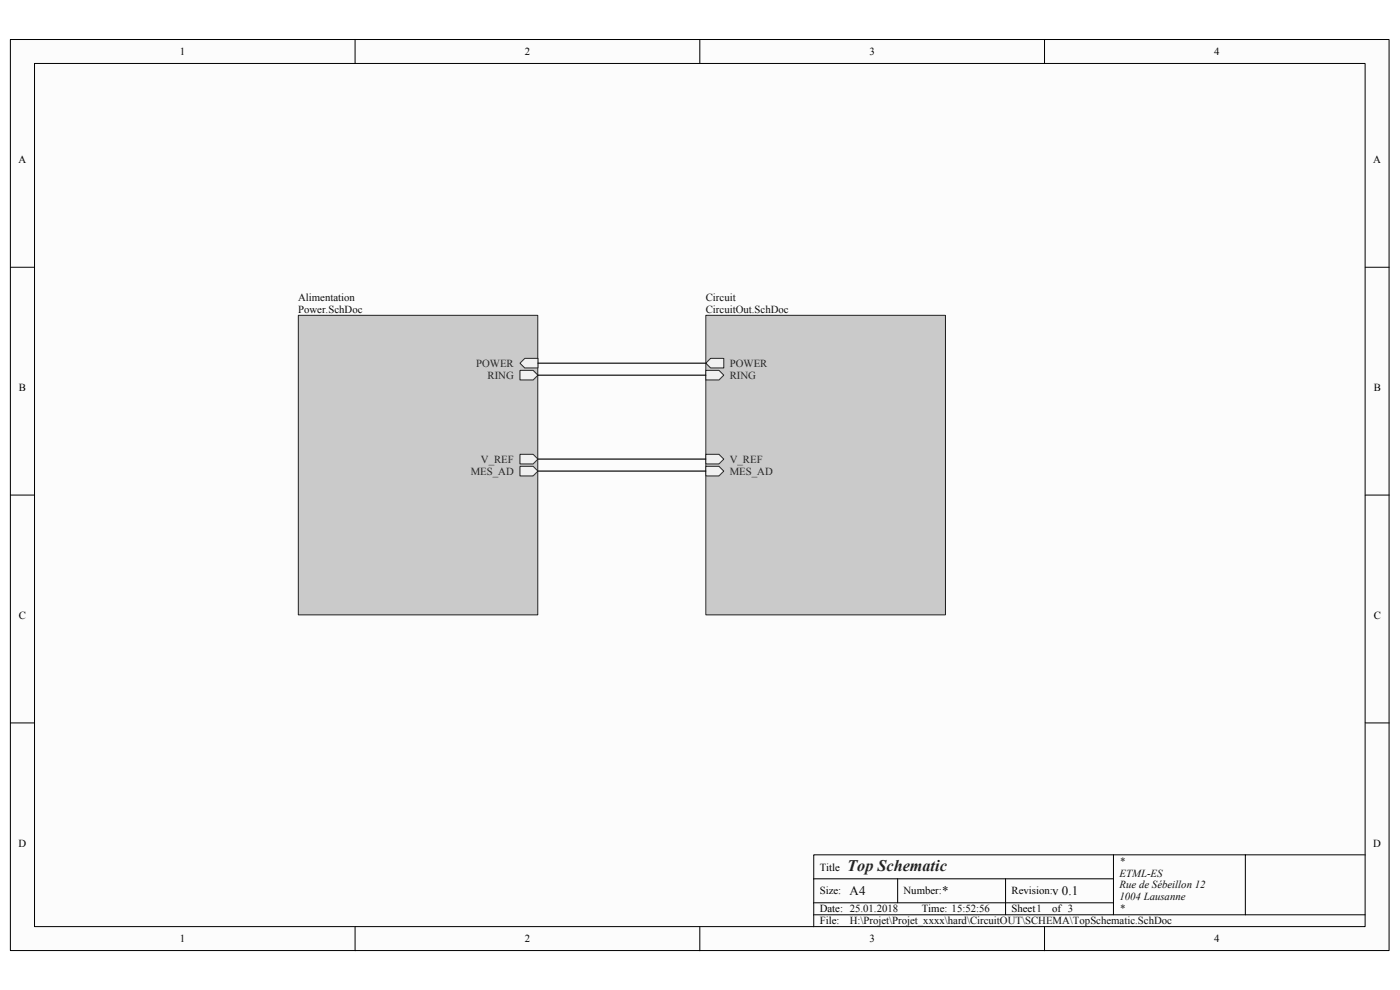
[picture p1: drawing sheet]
<svg xmlns="http://www.w3.org/2000/svg" width="297mm" height="210mm" viewBox="0 0 297 210" stroke-linecap="round" stroke-linejoin="round" font-family="sans-serif">
<path d="M2.2 8.4h292.5v193.2h-292.5z" fill="#fcfcfc"/>
<path d="M2.2 8.4h292.5v193.2h-292.5z" fill="none" stroke="#000" stroke-width=".21"/>
<path d="M7.4 13.5h282.2v183.1h-282.2z" fill="#fcfcfc"/>
<g fill="none" stroke="#000" stroke-width=".21">
<path d="M7.3 13.5h282.3v183.1h-282.3zM75.3 8.4v5.1M148.5 8.4v5.1M221.6 8.4v5.1M2.2 56.7h5.1M289.6 56.7h5.1M2.2 105h5.1M289.6 105h5.1M2.2 153.3h5.1M289.6 153.3h5.1M75.3 196.6v5.1M148.5 196.6v5.1"/>
<path d="M172.6 186.4h63.6M172.6 194h117M172.6 191.5h63.6M190.4 186.4v5.1M213.3 186.4v7.6M221.6 196.6v5.1M236.2 181.3v12.7M264.2 181.3h-91.6v15.3M289.6 181.3h-25.4v12.7"/>
</g>
<path d="M63.3 66.9h50.8v63.5h-50.8z" fill="#cacaca"/>
<path d="M63.3 66.9h50.8v63.5h-50.8z" fill="none" stroke="#262626" stroke-width=".21"/>
<path d="M110.3 78.6h2.8l1 1-1 1h-2.8z" fill-rule="evenodd" fill="#f0f0f0"/>
<path d="M110.3 78.6h2.8l1 1-1 1h-2.8z" fill="none" stroke="#262626" stroke-width=".21"/>
<path d="M110.3 77l1-1h2.8v2.1h-2.8z" fill-rule="evenodd" fill="#f0f0f0"/>
<path d="M110.3 77l1-1h2.8v2.1h-2.8z" fill="none" stroke="#262626" stroke-width=".21"/>
<path d="M110.3 96.4h2.8l1 1-1 1h-2.8z" fill-rule="evenodd" fill="#f0f0f0"/>
<path d="M110.3 96.4h2.8l1 1-1 1h-2.8z" fill="none" stroke="#262626" stroke-width=".21"/>
<path d="M110.3 98.9h2.8l1 1-1 1h-2.8z" fill-rule="evenodd" fill="#f0f0f0"/>
<path d="M110.3 98.9h2.8l1 1-1 1h-2.8z" fill="none" stroke="#262626" stroke-width=".21"/>
<path d="M149.8 66.9h50.8v63.5h-50.8z" fill="#cacaca"/>
<path d="M149.7 66.9h50.9v63.5h-50.9z" fill="none" stroke="#262626" stroke-width=".21"/>
<path d="M149.7 98.9h2.8l1 1-1 1h-2.8z" fill-rule="evenodd" fill="#f0f0f0"/>
<path d="M149.7 98.9h2.8l1 1-1 1h-2.8z" fill="none" stroke="#262626" stroke-width=".21"/>
<path d="M149.7 96.4h2.8l1 1-1 1h-2.8z" fill-rule="evenodd" fill="#f0f0f0"/>
<path d="M149.7 96.4h2.8l1 1-1 1h-2.8z" fill="none" stroke="#262626" stroke-width=".21"/>
<path d="M149.7 78.6h2.8l1 1-1 1h-2.8z" fill-rule="evenodd" fill="#f0f0f0"/>
<path d="M149.7 78.6h2.8l1 1-1 1h-2.8z" fill="none" stroke="#262626" stroke-width=".21"/>
<path d="M150.7 76h2.8v2.1h-2.8l-1-1.1z" fill-rule="evenodd" fill="#f0f0f0"/>
<path d="M149.7 77l1-1h2.8v2.1h-2.8z" fill="none" stroke="#262626" stroke-width=".21"/>
<path d="M114.1 77h35.6M114.1 79.6h35.6M114.1 97.4h35.6M114.1 99.9h35.6" fill="none" stroke="#0e0e0e" stroke-width=".25"/>
<text font-size="3.4" fill="#262626" x="179.7" y="184.7">Top Schematic</text>
<g font-size="2.8" fill="#0e0e0e">
<text x="180.3" y="189.9">A4</text>
<text x="199.9" y="189.9">*</text>
<text x="223.2" y="189.9">v 0.1</text>
</g>
<g font-size="2.3">
<text x="38.2" y="11.7">1</text>
<text x="111.3" y="11.7">2</text>
<text x="184.4" y="11.7">3</text>
<text x="257.6" y="11.7">4</text>
<text x="3.9" y="34.6">A</text>
<text x="291.3" y="34.6">A</text>
<text x="4" y="82.9">B</text>
<text x="291.4" y="82.9">B</text>
<text x="4" y="131.2">C</text>
<text x="291.4" y="131.2">C</text>
<text x="3.9" y="179.6">D</text>
<text x="291.3" y="179.6">D</text>
<text x="173.9" y="184.7">Title</text>
<text x="173.9" y="189.7">Size:</text>
<text x="191.7" y="189.7">Number:</text>
<text x="214.6" y="189.7">Revision:</text>
<text x="173.9" y="193.5">Date: 25.01.2018</text>
<text x="173.9" y="196.1">File:</text>
<text x="195.5" y="193.5">Time: 15:52:56</text>
<text x="214.6" y="193.5">Sheet1</text>
<text x="223.2" y="193.5">of 3</text>
<text x="38.2" y="199.9">1</text>
<text x="111.3" y="199.9">2</text>
<text x="184.4" y="199.9">3</text>
<text x="257.6" y="199.9">4</text>
</g>
<g font-size="2.3" fill="#0e0e0e">
<text x="63.2" y="63.8">Alimentation</text>
<text x="149.7" y="63.8">Circuit</text>
<text x="63.2" y="66.4">Power.SchDoc</text>
<text x="149.7" y="66.4">CircuitOut.SchDoc</text>
<text x="237.5" y="183.4">*</text>
<text x="237.5" y="185.9">ETML-ES</text>
<text x="237.5" y="188.5">Rue de Sébeillon 12</text>
<text x="237.5" y="191">1004 Lausanne</text>
<text x="180.3" y="196.1">H:\Projet\Projet_xxxx\hard\CircuitOUT\SCHEMA\TopSchematic.SchDoc</text>
<text x="237.5" y="193.5">*</text>
</g>
<g font-size="2.3" fill="#262626">
<text x="101" y="77.8">POWER</text>
<text x="154.8" y="77.8">POWER</text>
<text x="103.4" y="80.3">RING</text>
<text x="154.8" y="80.3">RING</text>
<text x="99.9" y="100.7">MES_AD</text>
<text x="102" y="98.2">V_REF</text>
<text x="154.8" y="100.7">MES_AD</text>
<text x="154.8" y="98.2">V_REF</text>
</g>
</svg>
